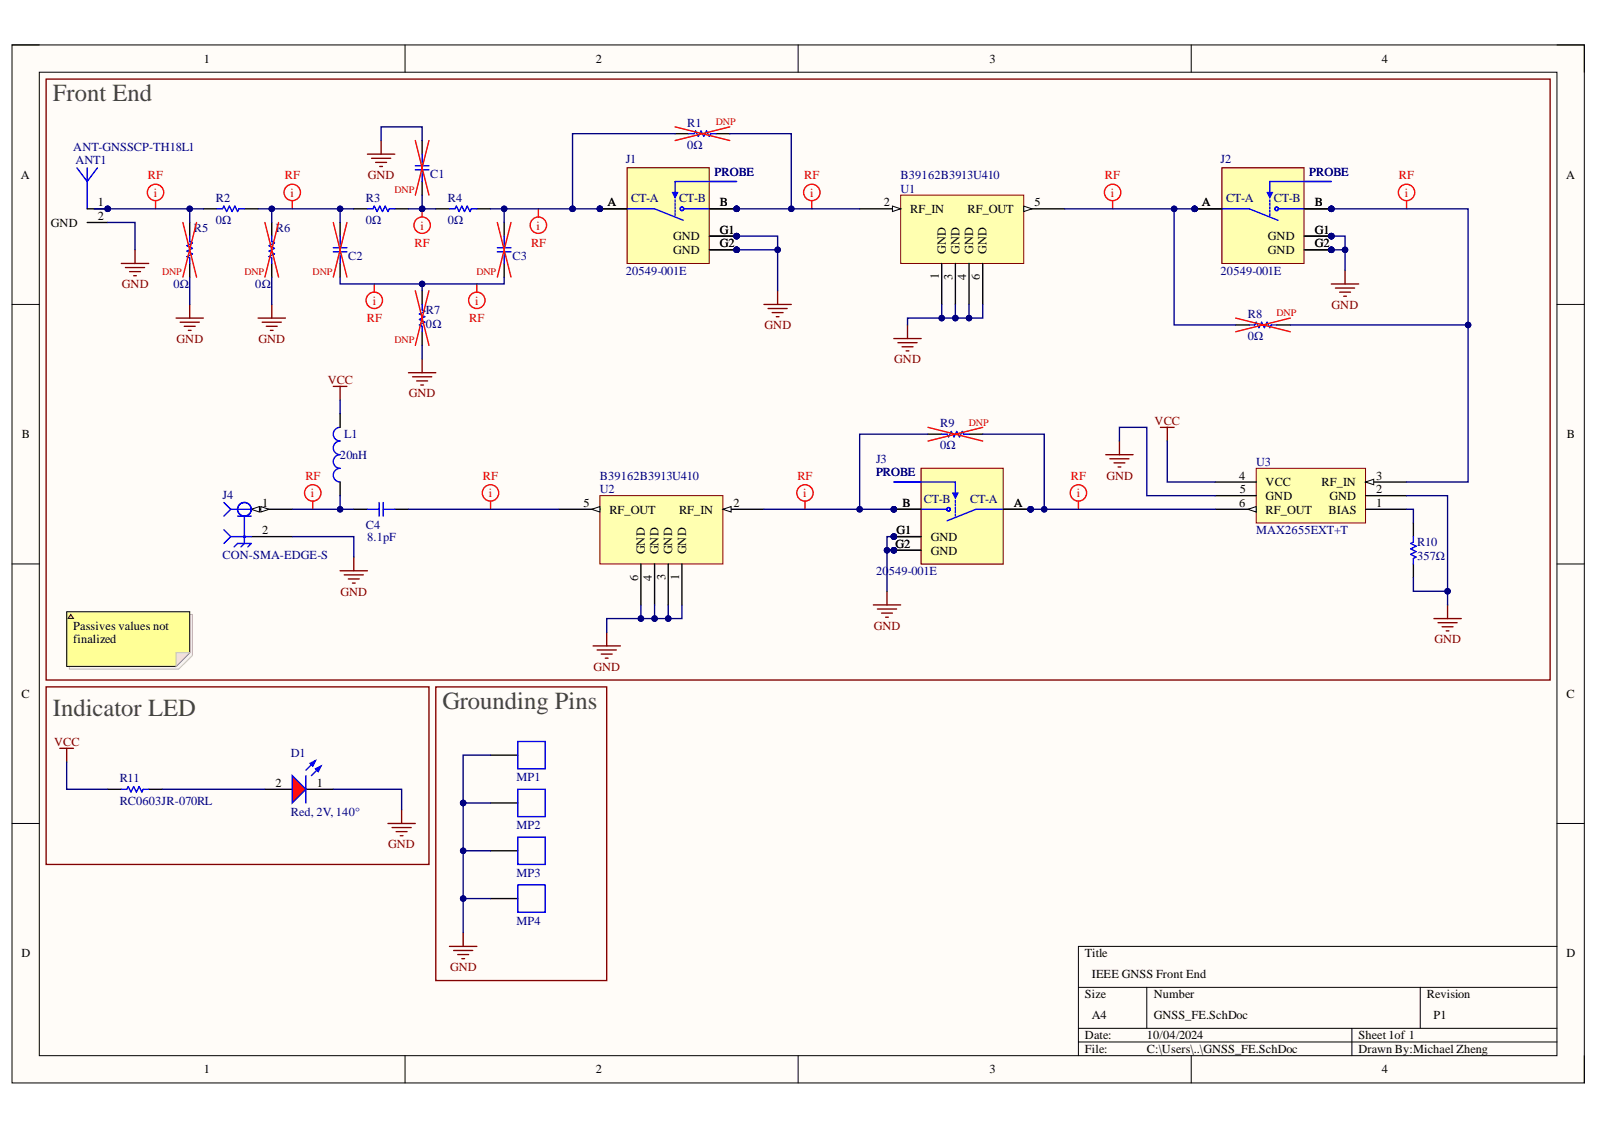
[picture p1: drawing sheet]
# Altium project GNSS_FE.PrjPcb
Author: Michael Zheng; Revision: P1; Title: IEEE GNSS Front End
1 sheet, 29 parts. Net scope: global (net labels, ports and power ports of the same name join across sheets).

## Sheet GNSS_FE.SchDoc: IEEE GNSS Front End
size A4; SheetNumber: 1; SheetTotal: 1

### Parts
ANT1  ANT-GNSSCP-TH18L1  [ANT-GNSSCP-TH18L1]
C1  GRM188R61A105KA61D  [CAP_MURATA_0603]  (value not drawn)
C2  GRM188R61A105KA61D  [CAP_MURATA_0603]  (value not drawn)
C3  GRM188R61A105KA61D  [CAP_MURATA_0603]  (value not drawn)
C4  Capacitance: 8.1pF  [CAP_MURATA_0603]  (hidden comment: GRM188R61A105KA61D)
D1  Red, 2V, 140°  [WL-SMCW]
J1  20549-001E  [IPEX_20549-001E]
J2  20549-001E  [IPEX_20549-001E]
J3  20549-001E  [IPEX_20549-001E]
J4  CON-SMA-EDGE-S  [RFSOLUTIONS_CON-SMA-EDGE-S]
L1  value 20nH  [INDC1006X60N]  (hidden comment: LQW15AN3N6C10D)
MP1  36900000  [36900000]  (value not drawn)
MP2  36900000  [36900000]  (value not drawn)
MP3  36900000  [36900000]  (value not drawn)
MP4  36900000  [36900000]  (value not drawn)
R1  Resistance: 0Ω  [RC0603JR-070RL]  (hidden comment: RC0603JR-070RL)
R2  Resistance: 0Ω  [RC0603JR-070RL]  (hidden comment: RC0603JR-070RL)
R3  Resistance: 0Ω  [RC0603JR-070RL]  (hidden comment: RC0603JR-070RL)
R4  Resistance: 0Ω  [RC0603JR-070RL]  (hidden comment: RC0603JR-070RL)
R5  Resistance: 0Ω  [RC0603JR-070RL]  (hidden comment: RC0603JR-070RL)
R6  Resistance: 0Ω  [RC0603JR-070RL]  (hidden comment: RC0603JR-070RL)
R7  Resistance: 0Ω  [RC0603JR-070RL]  (hidden comment: RC0603JR-070RL)
R8  Resistance: 0Ω  [RC0603JR-070RL]  (hidden comment: RC0603JR-070RL)
R9  Resistance: 0Ω  [RC0603JR-070RL]  (hidden comment: RC0603JR-070RL)
R10  Resistance: 357Ω  [RC0603JR-070RL]
R11  RC0603JR-070RL  [RC0603JR-070RL]
U1  B39162B3913U410  [B39162B3913U410]
U2  B39162B3913U410  [B39162B3913U410]
U3  MAX2655EXT+T  [MAX2655EXT+T]

### Blocks framed on the sheet
Front End: ANT1 C1-C4 J1-J4 L1 R1-R10 U1-U3
Indicator LED: D1 R11
Grounding Pins: MP1-MP4

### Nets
GND: ANT1.2(GND) C1.2 D1.1(K) J1.G1(GND) J1.G2(GND) J2.G1(GND) J2.G2(GND) J3.G1(GND) J3.G2(GND) J4.2(GND) MP1.1 MP2.1 MP3.1 MP4.1 R5.1 R6.1 R7.2 R10.2 U1.1(GND) U1.3(GND) U1.4(GND) U1.6(GND) U2.1(GND) U2.3(GND) U2.4(GND) U2.6(GND) U3.2(GND) U3.5(GND)
VCC: L1.2 R11.1 U3.4(VCC)
NetANT1_1: ANT1.1(RF_IN) R2.2 R5.2
NetC1_1: C1.1 R3.1 R4.2
NetC2_1: C2.1 C3.1 R7.1
NetC2_2: C2.2 R2.1 R3.2 R6.2
NetC3_2: C3.2 J1.A(CT-A) R1.2 R4.1
NetC4_1: C4.1 U2.5(RF_OUT)
NetC4_2: C4.2 J4.1(RF) L1.1
NetD1_2: D1.2(A) R11.2
NetJ1_B: J1.B(CT-B) R1.1 U1.2(RF_IN)
NetJ2_A: J2.A(CT-A) R8.2 U1.5(RF_OUT)
NetJ2_B: J2.B(CT-B) R8.1 U3.3(RF_IN)
NetJ3_A: J3.A(CT-A) R9.2 U3.6(RF_OUT)
NetJ3_B: J3.B(CT-B) R9.1 U2.2(RF_IN)
NetR10_1: R10.1 U3.1(BIAS)

### Layout directives
net class RF: NetANT1_1, NetC1_1, NetC2_1, NetC2_2, NetC3_2, NetC4_1, NetC4_2, NetJ1_B, NetJ2_A, NetJ2_B, NetJ3_A, NetJ3_B

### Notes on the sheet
- (near R1) DNP
- DNP
- (near R5) DNP
- (near R6) DNP
- (near C2) DNP
- (near C3) DNP
- (near R7) DNP
- (near R8) DNP
- (near R9) DNP
- Passives values not finalized

## Assembly variants
Variant of GNSS_FE: not fitted C1 C2 C3 R1 R5 R6 R7 R8 R9 R10
